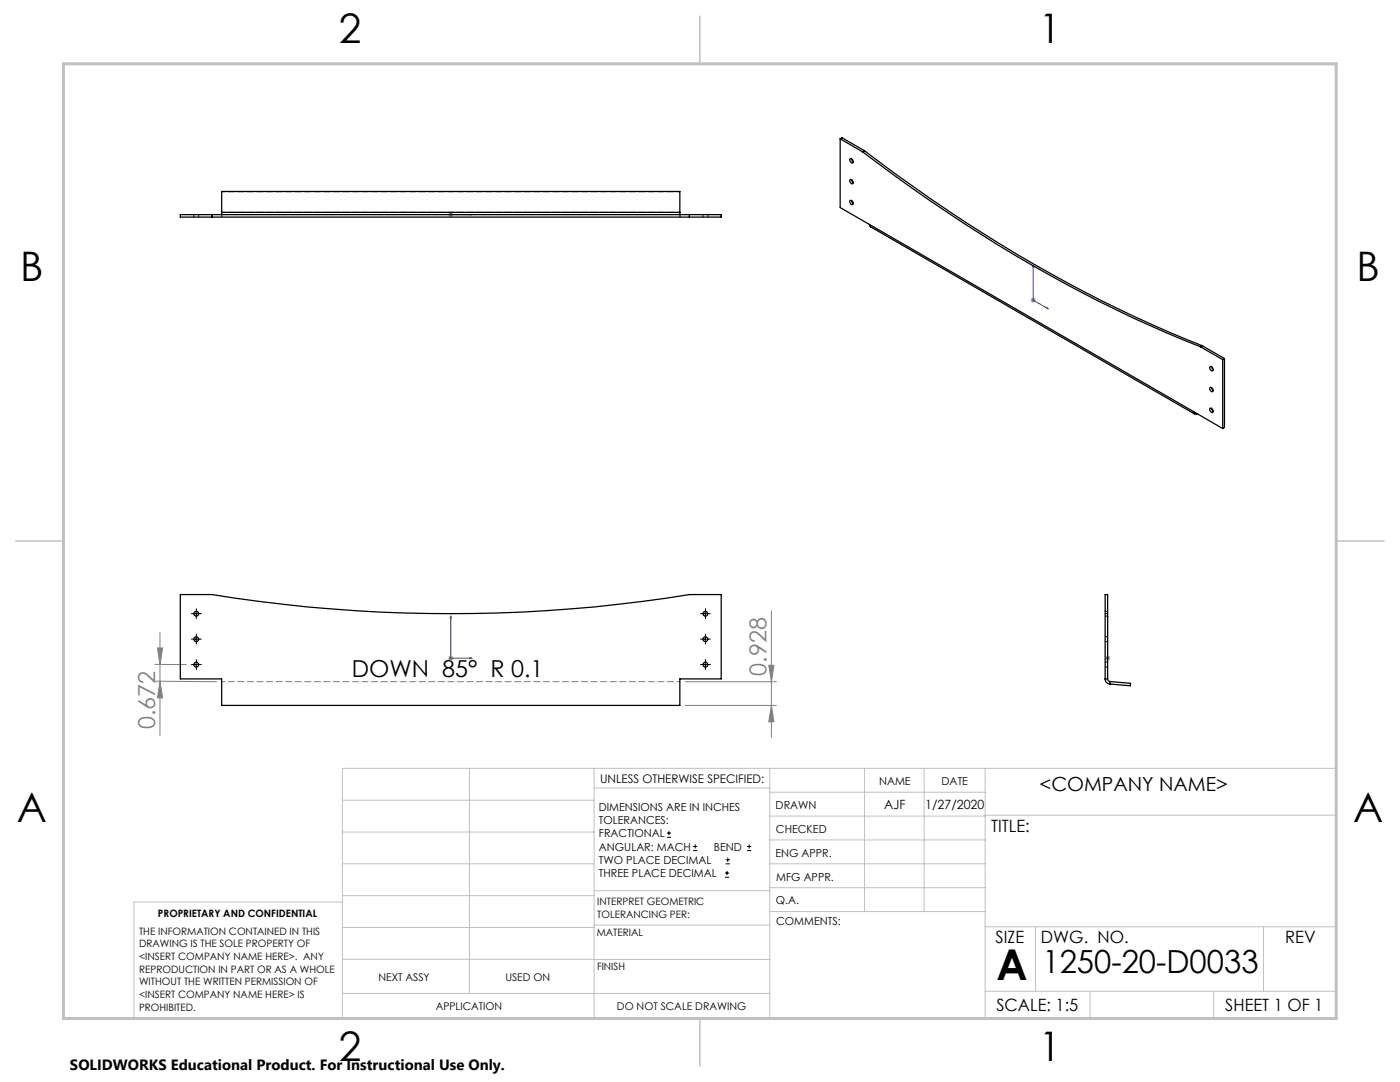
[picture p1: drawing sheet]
<svg xmlns="http://www.w3.org/2000/svg" width="279mm" height="216mm" viewBox="0 0 279 216" stroke-linecap="round" stroke-linejoin="round" font-family="sans-serif">
<g fill="none" stroke="#000" stroke-width=".2">
<path d="M38.7 122.4h1M38.7 127.5h1M38.7 132.6h1M39.2 122v1M39.2 127v1.1M39.2 132.1v1M140.3 122.4h1M140.3 127.5h1M140.3 132.6h1M140.8 122v1M140.8 127v1.1M140.8 132.1v1"/>
<path d="M133.1 167.1h.8M133.1 166.2h.8M133.5 165.8v.9M138.3 169.7h.8M138.3 168.9h.8M138.7 168.5v.8M144.7 175h.8M144.7 174.2h.8M144.8 172.4h.9M144.8 171.6h.9M145.1 173.8v.8M145.2 171.1v.9"/>
<path d="M149.1 169.7h.8M149.1 168.9h.8M149.5 168.5v.8"/>
</g>
<g fill="none" stroke="#00f" stroke-width=".2">
<path d="M89.9 42.8h.2zM90 42.8h.1M90 42.8h4.2M94.2 42.8h-.4h.4M206.2 53l.1 .4-.2-.1zM206.2 53v6.9l3 1.7M208.9 61.3l.3 .3-.3-.1zM90 122.9l.1 .4h-.2zM90 122.9v8.4h4.2M93.8 131.2l.4 .1-.4 .1zM221.1 131.2v.2zM221.1 122.9v.4v-.4"/>
<path d="M221.1 131.3h.1M221.1 122.9v8.4"/>
</g>
<g fill="none" stroke="#808080" stroke-width=".2">
<path d="M89.5 42.8h1M89.6 42.5l.7 .7M90 42.3v1M90.3 42.5l-.7 .7M205.7 59.9h1M205.8 59.5l.8 .8M206.2 59.4v1M206.6 59.5l-.8 .8M30.9 135.9l12.4 .1M30.9 132.6h6.3M31.4 129.3h1.1l-.6 3.3zM31.9 126.2v20.6"/>
<path d="M31.9 136l.6 3.2h-1.1zM89.5 131.3h1M89.6 131l.7 .7M90 130.8v1.1M90.3 131l-.7 .7M136.7 136h18.2M153.4 132.8h1l-.4 3.2zM154 121.9v25.2M220.6 131.3h.9M220.7 131l.7 .7M221.1 130.8v1.1M221.4 131l-.7 .7"/>
<path d="M136.7 140.8h18.2M154 140.8l.4 3.2h-1z"/>
</g>
<g fill="none" stroke="#000" stroke-width=".2" stroke-dasharray="15.2 1.3 1.3 1.3">
<path d="M38.7 132.6h-.5M38.7 127.5h-.5M38.7 122.4h-.5M39.2 132.1v-.5M39.2 133.1v.5M39.2 127v-.5M39.2 128v.5M39.2 121.9v-.4M39.2 122.9v.5M39.7 132.6h.5M39.7 127.5h.5M39.7 122.4h.5"/>
<path d="M140.3 122.4h-.5M140.3 127.5h-.5M140.3 132.6h-.5M140.8 121.9v-.4M140.8 122.9v.5M140.8 127v-.5M140.8 128v.5M140.8 132.1v-.5M140.8 133.1v.5M141.3 122.4h.5M141.3 127.5h.5M141.3 132.6h.5"/>
</g>
<path d="M135.7 136h-91.4" fill="none" stroke="#808080" stroke-width=".2" stroke-dasharray="1.3 .6" stroke-dashoffset=".6"/>
<g fill="none" stroke="#c0c0c0" stroke-width=".2">
<path d="M68.3 159.7h50.3M93.7 153.3v44.9M118.6 153.3v49.9M118.6 157.2h35M153.6 153.3v49.9M153.6 158.1h43M172.5 153.3v28.6M184.4 153.3v28.6M196.6 153.3v49.9M68.3 180h-41.6v23.2h240v-49.9h-198.4v49.9M68.3 166h50.3M68.3 178.7h50.3"/>
<path d="M68.3 172.4h50.3M118.6 177.7h35M153.6 162.8h43M153.6 177.1h43M153.6 172.4h43M153.6 167.6h43M196.6 162.7h70.1M68.3 198.2h85.3M68.3 191.4l85.3 .1M68.3 185.1h50.3M118.6 184.6h35M153.6 181.9h43"/>
<path d="M196.6 184.9h70.1M196.6 197.8h70.1M206.7 184.9v12.9M217.5 197.8v5.4M242.2 197.8v5.4M252.2 184.9v12.9"/>
</g>
<path d="M139.7 3.2v9.5M3.1 107.9h9.6M266.7 107.9h9.5M139.7 203.2v9.6" fill="none" stroke="#c0c0c0" stroke-width=".3"/>
<path d="M12.7 12.7h254v190.5h-254z" fill="none" stroke="#c0c0c0" stroke-width=".6"/>
<g fill="#00f">
<path d="M93.8 131.2l.4 .1-.4 .1zM90 122.9l.1 .4h-.2z"/>
<path d="M93.8 42.8h.4zM89.9 42.8h.2zM221.1 131.2v.2zM221.1 122.9v.4zM208.9 61.3l.3 .3-.3-.1zM206.2 53l.1 .4-.2-.1z"/>
</g>
<g fill="#808080">
<path d="M31.9 136l.6 3.2h-1.1zM31.4 129.3h1.1l-.6 3.3z"/>
<path d="M153.4 132.8h1l-.4 3.2zM154 140.8l.4 3.2h-1z"/>
</g>
<g fill="none" stroke="#000" stroke-width=".25">
<path d="M167.7 27.7v13.7l70.5 40.7M167.7 27.7l4.5 2.6M167.7 27.7l.3-.2 4.5 2.6M169.7 40a.51 .51 0 0 1 .5 .3 .51 .51 0 0 1-.1 .6l-.4-.4-.1-.3zM169.7 35.8a.49 .49 0 0 1 .5 .3 .49 .49 0 0 1-.1 .6l-.4-.3-.1-.3zM169.7 31.7a.51 .51 0 0 1 .5 .3 .51 .51 0 0 1-.1 .6l-.4-.4-.1-.3zM169.9 31.7l.4 .6M169.9 35.8l.4 .6M172.2 30.3a282.2 282.2 0 0 0 67.3 38.9M172.5 30.1a281.1 281.1 0 0 0 67.4 38.9M172.5 30.1l-.3 .2M42.3 43.3h95.3"/>
<path d="M42.3 42.8h95.3M42.3 42.8h-6.3v.5h6.3M42.3 42.8v.5M44.2 42.4v.4M44.2 42.4v-4.2h91.5v4.2M44.2 42.4h91.5M135.7 42.4v.4M137.6 42.8h6.3v.5h-6.3M137.6 42.8v.5M169.9 40l.4 .6M173.5 44.8l.2 .5 64.7 37.3M239.5 69.2l4.5 2.6"/>
<path d="M239.9 69l-.4 .2M239.9 69l4.5 2.5M241.4 73.2a.46 .46 0 0 1 .6 .2 .46 .46 0 0 1-.1 .6l-.4-.3zM241.5 77.3a.51 .51 0 0 1 .5 .3 .51 .51 0 0 1-.1 .6l-.4-.3-.1-.4zM241.8 73.2l.3 .6M241.8 77.3l.3 .6M244 71.8v13.7M244.4 71.5l-.4 .3M244.4 71.5v13.8l-.4 .2M238.2 82.1a.42 .42 0 0 0 .2 .5 .42 .42 0 0 0 .4 0M238.2 82.1l5.8 3.4M238.8 82.5v.1"/>
<path d="M238.9 82.5l-.1 .1M241.4 81.5a.47 .47 0 0 1 .6 .2 .47 .47 0 0 1-.1 .6l-.4-.3zM241.8 81.5l.3 .6M36 118.6h6.3a299.6 299.6 0 0 0 95.3 0h6.3v16.9h-8.2v5.3h-91.5v-5.3h-8.2zM220.6 135.5a.97 .97 0 0 0 .9 1M220.6 135.5h.5M220.6 135.5v-16.9h.5v16.9M221.1 135.5v.2l.4 .3M221.5 136l4.1 .3v.5l-4.1-.3M221.5 136v.5"/>
<circle cx="39.2" cy="122.5" r=".48"/>
<circle cx="39.2" cy="127.5" r=".48"/>
<circle cx="39.2" cy="132.6" r=".48"/>
<circle cx="140.8" cy="122.5" r=".48"/>
<circle cx="140.8" cy="127.5" r=".48"/>
<circle cx="140.8" cy="132.6" r=".48"/>
</g>
<path d="M135.7 38.2h-91.4M44.3 42.4h91.4" fill="none" stroke="#000" stroke-width=".2" stroke-dasharray="1.3 .6" stroke-dashoffset=".6"/>
<g fill="none" stroke="#000" stroke-width=".2" stroke-dasharray="1.3 .6">
<path d="M38.7 42.8v.5M39.7 43.3v-.5M44.3 42.8v.5M135.7 42.8v.5M140.3 42.8v.5M141.3 43.3v-.5M220.6 122.9h.5M220.6 128h.5M220.6 133.1h.5M220.6 122.4h.5M221.1 122h-.5M221.1 127h-.5"/>
<path d="M221.1 132.1h-.5"/>
</g>
<text font-size="8.5" x="198.9" y="195.5">A</text>
<g font-size="8.1">
<text x="67.6" y="8.5">2</text>
<text x="207.3" y="8.5">1</text>
<text x="4" y="56.1">B</text>
<text x="270.7" y="56.1">B</text>
<text x="3.3" y="164.1">A</text>
<text x="270" y="164.1">A</text>
<text x="67.6" y="211.7">2</text>
<text x="207.3" y="211.7">1</text>
</g>
<text font-size="6.3" x="208" y="194.1">1250-20-D0033</text>
<text font-size="4.7" x="70.2" y="135">DOWN 85° R 0.1</text>
<g font-size="4.7" fill="#808080">
<text x="153" y="134.8" transform="rotate(-90 153 134.8)">0.928</text>
<text x="30.9" y="145.5" transform="rotate(-90 30.9 145.5)">0.672</text>
</g>
<text font-size="3.9" x="207.5" y="157.8">&lt;COMPANY NAME&gt;</text>
<g font-size="3.4">
<text x="197.8" y="166">TITLE:</text>
<text x="198.7" y="188.1">SIZE</text>
<text x="207.7" y="188.1">DWG. NO.</text>
<text x="256.5" y="188.2">REV</text>
<text x="198.8" y="201.7">SCALE: 1:5</text>
<text x="244.5" y="201.7">SHEET 1 OF 1</text>
</g>
<text font-size="3" x="14" y="213.5">SOLIDWORKS Educational Product. For Instructional Use Only.</text>
<g font-size="2.5">
<text x="176.5" y="161.4">AJF</text>
<text x="184.7" y="161.4">1/27/2020</text>
</g>
<text font-size="2.4" x="119.8" y="156.2">UNLESS OTHERWISE SPECIFIED:</text>
<g font-size="2.2">
<text x="119.5" y="161.8">DIMENSIONS ARE IN INCHES</text>
<text x="154.8" y="161.4">DRAWN</text>
<text x="175.4" y="156.6">NAME</text>
<text x="187.9" y="156.7">DATE</text>
<text x="119.5" y="164.4">TOLERANCES:</text>
<text x="119.5" y="167.1">FRACTIONAL</text>
<text x="154.9" y="166.3">CHECKED</text>
<text x="119.5" y="169.7">ANGULAR: MACH</text>
<text x="119.5" y="172.4">TWO PLACE DECIMAL</text>
<text x="142.5" y="169.7">BEND</text>
<text x="154.8" y="170.9">ENG APPR.</text>
<text x="119.5" y="175">THREE PLACE DECIMAL</text>
<text x="154.9" y="175.7">MFG APPR.</text>
<text x="154.9" y="180.4">Q.A.</text>
<text x="154.9" y="184.6">COMMENTS:</text>
</g>
<g font-size="2.1">
<text x="75.5" y="195.7">NEXT ASSY</text>
<text x="100.9" y="195.7">USED ON</text>
<text x="86.9" y="201.5">APPLICATION</text>
<text x="123.1" y="201.6">DO NOT SCALE DRAWING</text>
</g>
<g font-size="2">
<text x="31.5" y="182.9">PROPRIETARY AND CONFIDENTIAL</text>
<text x="119.2" y="180.6">INTERPRET GEOMETRIC</text>
<text x="119.2" y="183.1">TOLERANCING PER:</text>
<text x="27.8" y="186.5">THE INFORMATION CONTAINED IN THIS</text>
<text x="27.8" y="189">DRAWING IS THE SOLE PROPERTY OF</text>
<text x="27.8" y="191.6">&lt;INSERT COMPANY NAME HERE&gt;. ANY</text>
<text x="119.1" y="186.7">MATERIAL</text>
<text x="27.8" y="194.1">REPRODUCTION IN PART OR AS A WHOLE</text>
<text x="27.8" y="196.6">WITHOUT THE WRITTEN PERMISSION OF</text>
<text x="119.1" y="193.5">FINISH</text>
<text x="27.8" y="199.1">&lt;INSERT COMPANY NAME HERE&gt; IS</text>
<text x="27.8" y="201.7">PROHIBITED.</text>
</g>
</svg>
